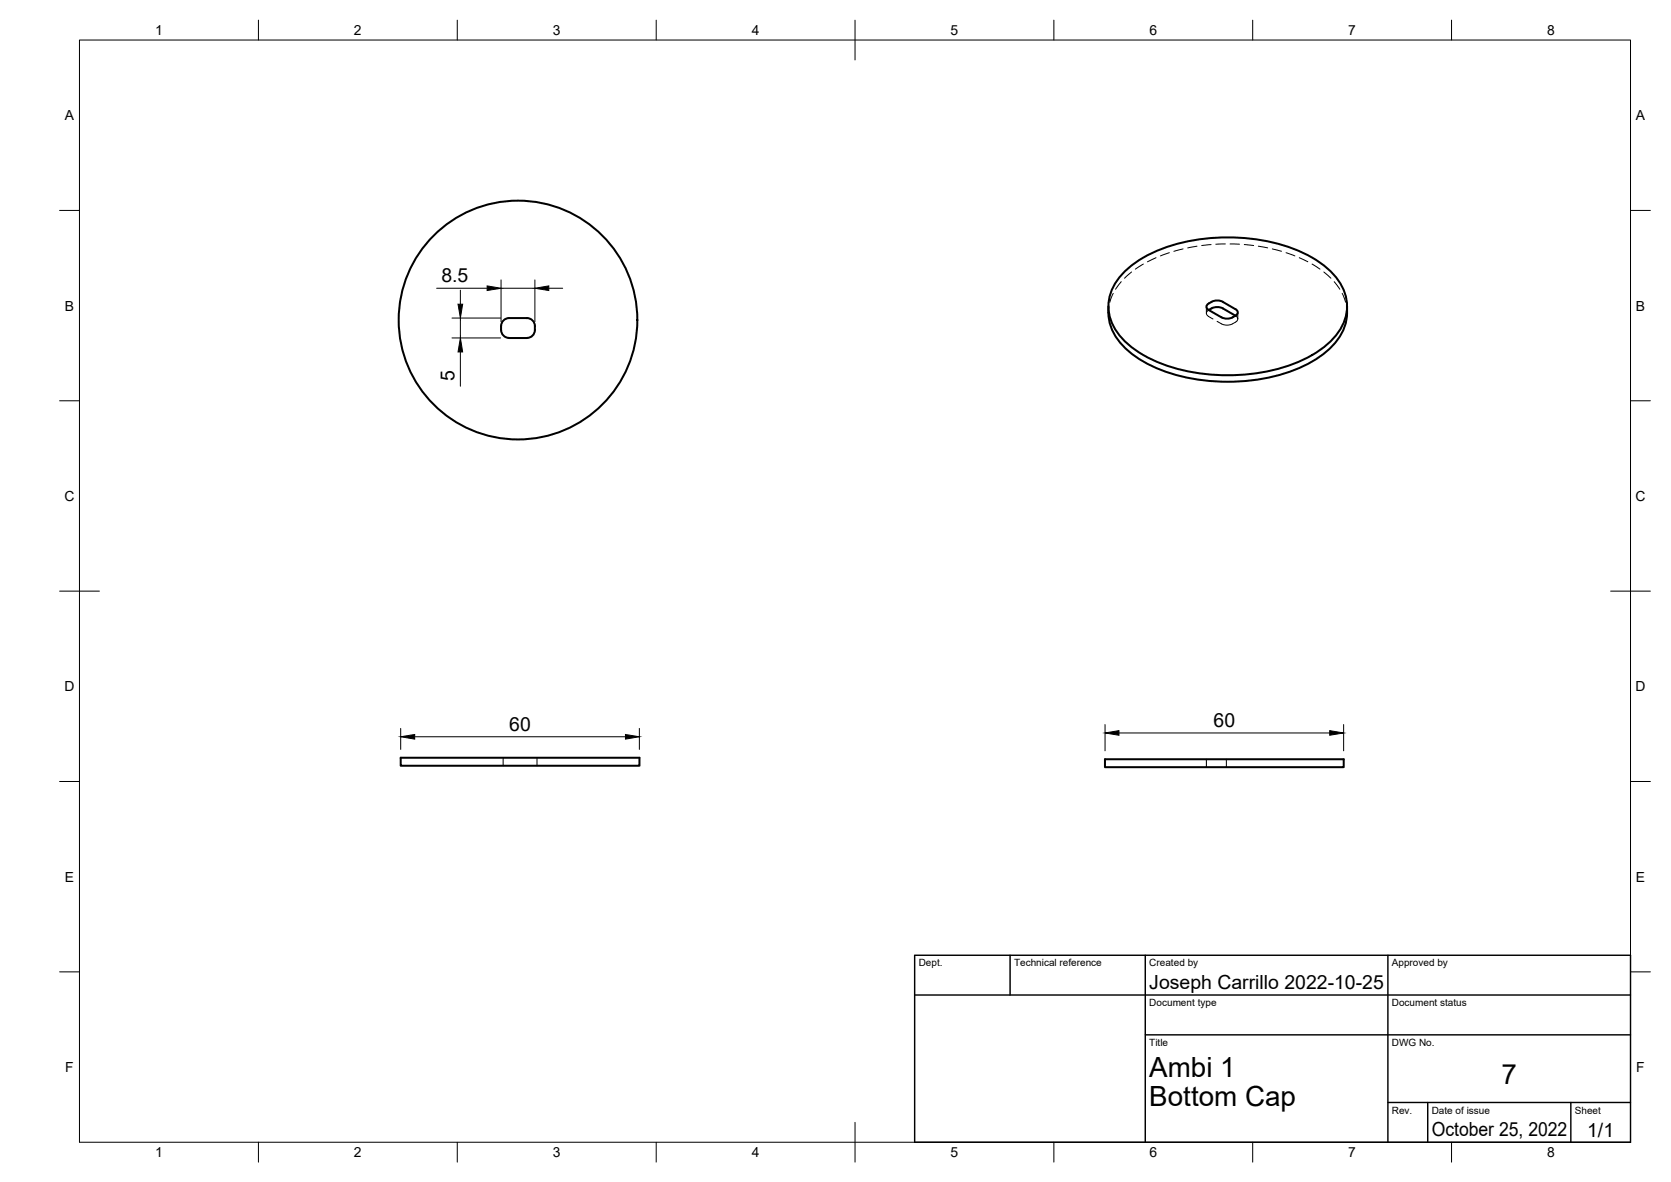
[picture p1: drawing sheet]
<svg xmlns="http://www.w3.org/2000/svg" width="420mm" height="297mm" viewBox="0 0 420 297" stroke-linecap="round" stroke-linejoin="round" font-family="sans-serif">
<!-- layer: Hidden -->
<g fill="none" stroke="#000" stroke-width=".25">
<path d="M278.8 77.1l-.1 1.5M279.9 73.7l-.9 2.3M281.9 70.8l-1.4 1.9M284.5 68.4l-1.8 1.5M287.5 66.4l-2 1.2M290.7 64.8l-2.2 1M294 63.5l-2.2 .8M297.5 62.6l-2.3 .5M301 61.9l-2.4 .4M303.3 77.1v1.6M303.9 77.9a.88 .88 0 0 0-.6 .8 .88 .88 0 0 0 .6 .9l1.1 .6M304.5 61.5l-2.3 .2"/>
<path d="M308.1 61.3l-2.4 .1M309.3 61.3l2.4 .1M310.6 79.3a.86 .86 0 0 1 .6 .9 .86 .86 0 0 1-.6 .8 3.3 3.3 0 0 1-3.5 .4l-1.1-.6M311.2 78.5v1.6M312.9 61.5l2.3 .2M316.4 61.9l2.3 .4M319.9 62.6l2.3 .5M323.4 63.5l2.2 .8M326.7 64.8l2.1 1M329.9 66.4l2 1.2M332.9 68.4l1.7 1.5M335.5 70.8l1.4 1.9"/>
<path d="M337.5 73.7l.8 2.2M338.6 77.1l.1 1.5M126.5 190.4v2M135 190.4v2M303.3 190.8v2M308.4 190.8v2"/>
</g>
<!-- layer: Visible -->
<g fill="none" stroke="#000" stroke-width=".51">
<path d="M278.7 77v1.6M282.8 68.2a34.6 34.6 0 0 1 20.4-8.3 46 46 0 0 1 26.7 4.8 16.3 16.3 0 0 1 8.6 10.2 11.7 11.7 0 0 1-3.9 10.8 34.6 34.6 0 0 1-20.4 8.3 46 46 0 0 1-26.7-4.8 16.3 16.3 0 0 1-8.6-10.1 11.7 11.7 0 0 1 3.9-10.9zM303.9 77.9l3.6 2 1.5 .1 1-.3M303.9 77.9l1.2-.6 1.5-.1 .9 .3 3.1 1.8M303.9 77.9a.86 .86 0 0 1-.6-.8 .86 .86 0 0 1 .6-.8 3.3 3.3 0 0 1 3.6-.5l3.5 2.2a.83 .83 0 0 1-.4 1.3M310.6 79.3l-.7 .4M338.7 77a13 13 0 0 1-5.8 11.8 40.1 40.1 0 0 1-24.2 7.1 40.1 40.1 0 0 1-24.2-7.1 13.3 13.3 0 0 1-5.8-10.2M126 81.9v1M126 81.9a2 2 0 0 1 2-2h4.5a2 2 0 0 1 2 2M134.5 81.9a2.27 2.27 0 0 1-2 3h-4.5a2.04 2.04 0 0 1-2-2M100.8 190.4h60v2h-60zM277.8 190.8h60.1v2h-60.1z"/>
<circle cx="130.2" cy="80.4" r="30"/>
</g>
<!-- layer: BORDER -->
<g fill="none" stroke="#000" stroke-width=".25">
<path d="M20 10.1h390v276.9h-390zM65 5.1v5M115 5.1v5M165 5.1v5M215 5.1v10M265 5.1v5M315 5.1v5M365 5.1v5M15 52.9h5M410 52.9h5M15 100.7h5M410 100.7h5"/>
<path d="M15 148.6h10M405 148.6h10M15 196.4h5M410 196.4h5M15 244.2h5M410 244.2h5M65 287v5M115 287v5M165 287v5M215 282.1v9.9M265 287v5M315 287v5"/>
<path d="M365 287v5"/>
</g>
<!-- layer: TITLEBLOCK -->
<path d="M230 240.1h180v46.9h-180zM230 250h180M254 240.1v9.9M288 240.1v46.9M349 240.1v46.9M288 260.1h122M349 277.1h61M359 277.1v9.9M395 277.1v9.9" fill="none" stroke="#000" stroke-width=".36"/>
<!-- layer: FD_Dimensions -->
<g fill="none" stroke="#000" stroke-width=".25">
<path d="M109.8 72.4h12.7M113.6 79.9h12.3M115.8 72.9v3.5M115.8 79.9v5M126 70.3v10.5M126 72.4h8.5M134.5 70.3v10.5M138 72.4h3.5M113.6 84.9h12.3M115.8 88.4v8.7M100.8 183.1v5.2M104.3 185.2h53"/>
<path d="M160.8 183.1v5.2M277.9 182.1v6.6M281.3 184.2h53M337.8 182.1v6.6"/>
</g>
<path d="M115.2 76.4h1.1l-.5 3.5zM122.5 71.8l3.5 .6-3.5 .6zM134.5 72.4l3.5-.6v1.2zM115.8 84.9l.5 3.5h-1.1zM100.8 185.2l3.5-.6v1.1zM157.3 184.6l3.5 .6-3.5 .5zM277.9 184.2l3.4-.6v1.2zM334.3 183.6l3.5 .6-3.5 .6z" fill="#000" stroke="#000" stroke-width=".25"/>
<g font-size="7">
<text x="289" y="270.6">Ambi 1</text>
<text x="377.5" y="272.3">7</text>
<text x="289" y="278.1">Bottom Cap</text>
</g>
<g font-size="4.9">
<text x="111" y="71">8.5</text>
<text x="114.3" y="95.8" transform="rotate(-90 114.3 95.8)">5</text>
<text x="128.1" y="183.7">60</text>
<text x="305.2" y="182.7">60</text>
<text x="289" y="248.5">Joseph Carrillo 2022-10-25</text>
<text x="360" y="285.5">October 25, 2022</text>
<text x="399.1" y="285.7">1/1</text>
</g>
<g font-size="3.5">
<text x="39" y="8.8">1</text>
<text x="89" y="8.8">2</text>
<text x="139" y="8.8">3</text>
<text x="189" y="8.8">4</text>
<text x="239" y="8.8">5</text>
<text x="289" y="8.8">6</text>
<text x="339" y="8.8">7</text>
<text x="389" y="8.8">8</text>
<text x="16.3" y="30.2">A</text>
<text x="411.3" y="30.2">A</text>
<text x="16.3" y="78">B</text>
<text x="411.3" y="78">B</text>
<text x="16.2" y="125.9">C</text>
<text x="411.2" y="125.9">C</text>
<text x="16.2" y="173.7">D</text>
<text x="411.2" y="173.7">D</text>
<text x="16.3" y="221.6">E</text>
<text x="411.3" y="221.6">E</text>
<text x="16.4" y="269.4">F</text>
<text x="411.4" y="269.4">F</text>
<text x="39" y="290.8">1</text>
<text x="89" y="290.8">2</text>
<text x="139" y="290.8">3</text>
<text x="189" y="290.8">4</text>
<text x="239" y="290.8">5</text>
<text x="289" y="290.8">6</text>
<text x="339" y="290.8">7</text>
<text x="389" y="290.8">8</text>
</g>
<g font-size="2.5">
<text x="231" y="242.9">Dept.</text>
<text x="255" y="242.9">Technical reference</text>
<text x="289" y="242.9">Created by</text>
<text x="350" y="242.9">Approved by</text>
<text x="289" y="252.8">Document type</text>
<text x="350" y="252.8">Document status</text>
<text x="289" y="262.9">Title</text>
<text x="350" y="262.9">DWG No.</text>
<text x="350" y="279.9">Rev.</text>
<text x="360" y="279.9">Date of issue</text>
<text x="396" y="279.9">Sheet</text>
</g>
</svg>
